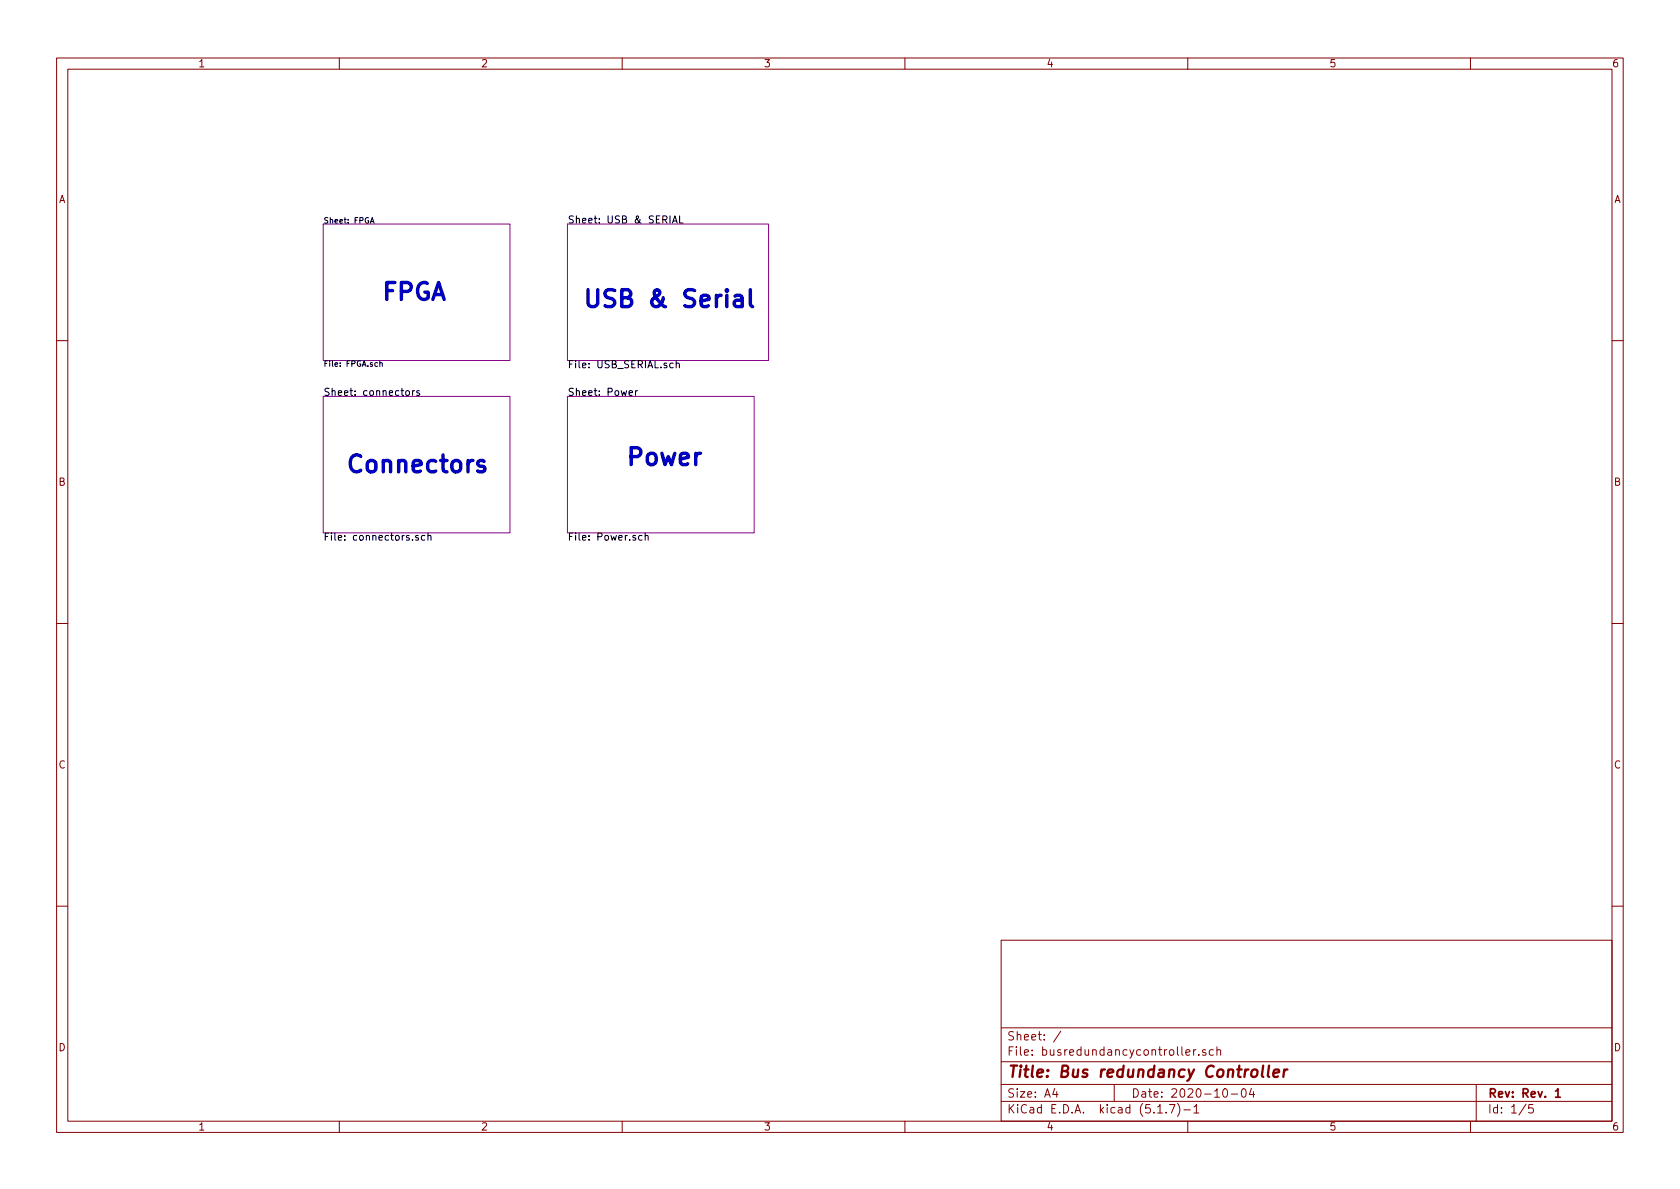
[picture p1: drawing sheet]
<svg xmlns="http://www.w3.org/2000/svg" width="297mm" height="210mm" viewBox="0 0 297 210" stroke-linecap="round" stroke-linejoin="round" font-family="sans-serif">
<g fill="none" stroke="#840000" stroke-width=".18">
<path d="M10 10.3h277v189.9h-277zM12 12.2h273v186.1h-273zM60 10.3v1.9M110 10.3v1.9M160 10.3v1.9M210 10.3v1.9M260 10.3v1.9M10 60.2h2M285 60.2h2M10 110.3h2M285 110.3h2M10 160.2h2"/>
<path d="M177 166.3h108v32h-108zM285 160.2h2M60 198.3v1.9M110 198.3v1.9M160 198.3v1.9M177 194.8h108M177 191.8h108M177 187.8h108M177 181.8h108M186.5 192.5l-.4 1h1M186.8 193v1M187.6 182.3l-1.3 2"/>
<path d="M197 191.8v3M204.7 196.8h.8M206.2 196.7v.1M206.8 195.3h.9l-.6 1.5M208.2 195.1a1.71 1.71 0 0 1 0 2.3M209.3 196.3h1.2M209.7 186.1l.7-.1-.1-.3-.4-.1-.2 .2 .1 .7h.5M210 198.3v1.9M211 185.6v1M211.1 195.8l.4-.5v1.5M211.1 196.8h.9M211.5 185.6l-.4 .1-.1 .2"/>
<path d="M212 186.5v.1M213.2 185.7a.37 .37 0 0 0-.6 .1l.1 .2 .5 .2 .1 .1-.3 .3-.4-.1M214.5 185.7l-.4-.1-.3 .3 .1 .6 .2 .1 .4-.1M215.2 185.7a.37 .37 0 0 1 .6 .1v.8M215.2 185.1v1.5M216.3 192.7l.4-.2a.94 .94 0 0 1 0 1.5 .79 .79 0 0 1-.4-1.3zM217.7 193.5h1.1M219.6 192.7l.4-.2a.94 .94 0 0 1 0 1.5 .82 .82 0 0 1-.4-1.3zM221.3 192.5l-.4 1h.9M221.6 193v1M260 198.3v1.9M261 191.8v6.5"/>
<path d="M269.8 195.2l-1.2 2M271 195.3h-.7v.7l.2-.1 .5 .1 .1 .2-.1 .5-.2 .1-.5-.1"/>
</g>
<path d="M275 193l.5-.5v1.5M275 194h.9" fill="none" stroke="#840000" stroke-width=".3"/>
<path d="M223.3 188.4l-.2 1.8 .3 .2M224.4 188.4l-.2 1.8 .2 .2M225.2 189.8l1-.2-.1-.4-.5-.1-.4 .3v.9l.2 .1 .6-.1M227.1 189.1l-.2 1.3M227.6 189.1a.54 .54 0 0 0-.6 .4" fill="none" stroke="#840000" stroke-width=".41"/>
<path d="M57.1 39.6h33.1v24.1h-33.1zM100.3 39.6h35.6v24.1h-35.6zM57.1 70.1h33.1v24.1h-33.1zM100.3 70.1h33v24.1h-33z" fill="none" stroke="#840084" stroke-width=".18"/>
<g fill="none" stroke="#000" stroke-width=".18">
<path d="M65.5 39.5l.3-1 .3 1M65.6 39.2h.4M118.9 39.4l.4-1.2 .4 1.2M119 39.1h.6M120.2 38.2v1.2h.6M67.2 64.2h.3l.1 .6M67.2 63.8v1M71.8 69.2l.2-.1 .3 .1 .1 .5-.1 .2h-.3l-.2-.1zM72.9 69.1v.8M73.3 69.1h-.2l-.2 .2M74.1 69.1h-.3l-.1 .2v.1l.4 .2v.3h-.4M111.2 69.5l.6-.1v-.3h-.4l-.2 .2 .1 .6h.5"/>
<path d="M112.4 69.1v.8M112.7 69.1l-.3 .2M119 64.3l-.3-.1-.3 .2 .1 .6h.5M119.6 64.3l.1-.1 .3 .1 .1 .7M119.6 63.8v1.2M74 94.7h-.3l-.2 .2v.1l.5 .2v.3h-.5M75.1 94.7h-.3l-.3 .2 .1 .6h.5M75.7 94.8l.1-.1h.3l.1 .8M75.7 94.3v1.2M113.5 94.7h-.3l-.3 .2 .1 .6h.5M114.1 94.8l.1-.1h.4v.8M114.1 94.3v1.2"/>
</g>
<path d="M129.9 52.4l.3-.2h.6l.3 .2 .1 .2v1.6M131.2 52.9l-.3 .2h-.7a.59 .59 0 0 0-.4 .6 .59 .59 0 0 0 .4 .5h.7l.3-.1M132.7 51.2v2.6l.1 .3 .3 .1M85.6 81.6l-.3-.2h-.4l-.3 .2-.1 .3 .1 .4 1 .3 .2 .2-.2 .5-.3 .1h-.5l-.3-.1" fill="none" stroke="#0000c2" stroke-width=".61"/>
<g font-size="4.2" fill="#0000c2">
<text x="67.3" y="53.1">FPGA</text>
<text x="102.9" y="54.4">USB &amp; Serial</text>
<text x="61" y="83.6">Connectors</text>
<text x="110.5" y="82.3">Power</text>
</g>
<text font-size="2.8" fill="#840000" x="178" y="190.5">Title: Bus redundancy Controller</text>
<g font-size="2.1" fill="#840000">
<text x="178" y="184">Sheet: /</text>
<text x="178" y="186.7">File: busredundancycontroller.sch</text>
<text x="178" y="196.9">KiCad E.D.A. kicad (5.1.7)-1</text>
<text x="178" y="194.1">Size: A4</text>
<text x="200" y="194.1">Date: 2020-10-04</text>
<text x="263" y="194.1">Rev: Rev. 1</text>
<text x="263" y="196.9">Id: 1/5</text>
</g>
<g font-size="1.8" fill="#840000">
<text x="35" y="11.9">1</text>
<text x="85" y="11.9">2</text>
<text x="135" y="11.9">3</text>
<text x="185" y="11.9">4</text>
<text x="235" y="11.9">5</text>
<text x="285" y="11.9">6</text>
<text x="10.4" y="35.9">A</text>
<text x="285.4" y="35.9">A</text>
<text x="10.4" y="85.9">B</text>
<text x="285.4" y="85.9">B</text>
<text x="10.4" y="135.9">C</text>
<text x="285.4" y="135.9">C</text>
<text x="10.4" y="185.9">D</text>
<text x="285.4" y="185.9">D</text>
<text x="35" y="199.9">1</text>
<text x="85" y="199.9">2</text>
<text x="135" y="199.9">3</text>
<text x="185" y="199.9">4</text>
<text x="235" y="199.9">5</text>
<text x="285" y="199.9">6</text>
</g>
<g font-size="1.8">
<text x="100.3" y="39.5">Sheet: USB &amp; SERIAL</text>
<text x="100.3" y="65.1">File: USB_SERIAL.sch</text>
<text x="57.1" y="70">Sheet: connectors</text>
<text x="100.3" y="70">Sheet: Power</text>
<text x="57.1" y="95.6">File: connectors.sch</text>
<text x="100.3" y="95.6">File: Power.sch</text>
</g>
<g font-size="1.4">
<text x="57.1" y="39.5">Sheet: FPGA</text>
<text x="57.1" y="64.8">File: FPGA.sch</text>
</g>
</svg>
